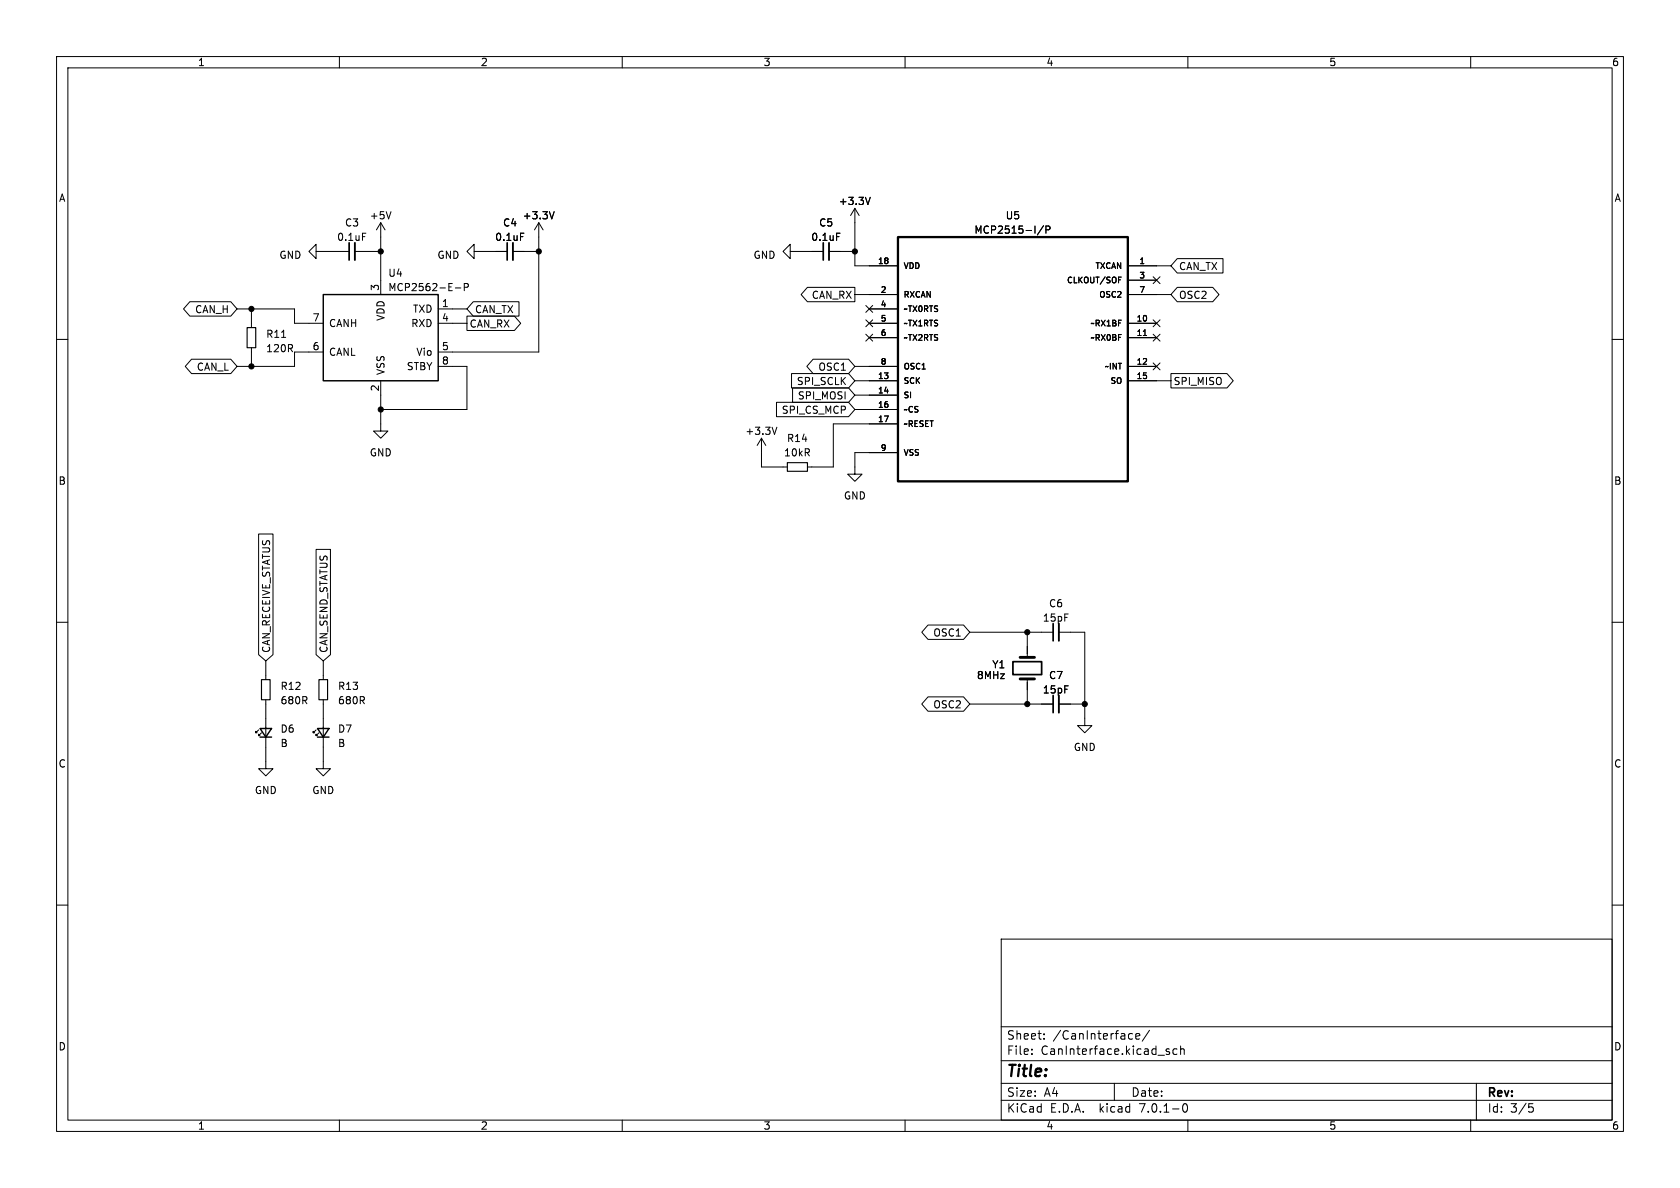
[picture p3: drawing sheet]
<svg xmlns="http://www.w3.org/2000/svg" width="297mm" height="210mm" viewBox="0 0 297 210" stroke-linecap="round" stroke-linejoin="round" font-family="sans-serif">
<g fill="none" stroke="#000" stroke-width=".18">
<path d="M10 10h277v190h-277zM12 12h273v186h-273zM60 10v2M110 10v2M160 10v2M210 10v2M260 10v2M67.3 39.4l-.8 1.2M67.3 39.4v12.7M67.3 39.4l.8 1.2M69.1 37.4l-.4 1.3M95.2 39.4l-.7 1.2"/>
<path d="M95.2 39.4v22.8h-17.7M95.2 39.4l.8 1.2M98 37.4l-.5 1.3M151.1 36.8v10.2h7.6M151.1 36.8l-.7 1.3M151.1 36.8l.8 1.3M153.9 34.9l-.5 1.2M184.5 39.9l-1.1 1.6M10 60h2M33.6 53.3h7.2l1.1 1.3-1.1 1.3h-7.2l-1.2-1.3zM41.9 54.6h10.2v2.6h5M44.4 54.6v3.3"/>
<path d="M55.9 44.5v-1.3l-1.3 1.3 1.3 1.2v-1.2h5.8M62.7 44.5h4.6M64.1 41.2h.6M77.5 57.2h5M77.5 54.6h5M80.5 50.9h1M82.1 50.8l.6-.1 .1-.2-.1-.3-.6-.1v1.3M82.5 55.9h8.4l1.2 1.3-1.2 1.2h-8.4zM83.7 53.3h8v2.6h-8l-1.2-1.3zM83.8 44.5v-1.3l-1.3 1.3 1.3 1.2v-1.2h5.9M90.7 44.5h4.5M92 41.2h.6"/>
<path d="M139.7 44.5v-1.3l-1.3 1.3 1.3 1.2v-1.2h5.8M142.7 50.8h8.4v2.5h-8.4l-1.1-1.2zM146.6 44.5h4.5M147.9 41.2h.6M151.1 52.1h7.6M153.1 59.1l1.2 1.2M153.1 56.5l1.2 1.3M153.1 54l1.2 1.2M153.7 57.2h5M153.7 59.7h5M153.7 54.6h5M154.3 59.1l-1.2 1.2"/>
<path d="M154.3 56.5l-1.2 1.3M154.3 54l-1.2 1.2M184.9 40.6h.6l.1-.2v-.3l-.7-.1v1.2M197.7 49.5h.4M197.7 49h.5M199.4 47h7.6M199.4 57.2h5.1M199.4 59.7h5.1M199.4 52.1h7.6M199.4 49.5h5.1M202.1 59.3h.6M203.9 56.5l1.2 1.3"/>
<path d="M203.9 48.9l1.2 1.2M203.9 59.1l1.2 1.2M205.1 56.5l-1.2 1.3M205.1 48.9l-1.2 1.2M205.1 59.1l-1.2 1.2M208.1 50.8h6.3l1.1 1.3-1.1 1.2h-6.3l-1.1-1.2zM208.1 45.7h8.1v2.6h-8.1l-1.1-1.3zM285 60h2M33.9 63.5h6.9l1.1 1.3-1.1 1.2h-6.9l-1.2-1.2zM44.4 61.5v3.3M57.1 62.2h-5v2.6h-10.2M67.3 67.3v8.9h1.3l-1.3 1.3-1.3-1.3h1.3"/>
<path d="M77.5 64.8h5v7.6h-15.2M134.6 77.5v5.1h4.6M134.6 77.5l-.7 1.2M134.6 77.5l.8 1.2M137.3 71.1h12.7l1.1 1.3-1.1 1.3h-12.7zM137.3 75.5l-.4 1.3M139.9 66h10.1l1.1 1.3-1.1 1.3h-10.1zM140.1 68.6h9.9l1.1 1.3-1.1 1.2h-9.9zM143.7 63.5h6.3l1.1 1.3-1.1 1.2h-6.3l-1.1-1.2zM151.1 64.8h7.6M151.1 67.3h7.6M151.1 69.9h7.6"/>
<path d="M151.1 72.4h7.6M158.7 74.9h-11.4v7.7h-4.6M199.4 64.8h5.1M199.4 67.3h7.6M203.9 64.2l1.2 1.2M205.1 64.2l-1.2 1.2M207 66h9.9l1.1 1.3-1.1 1.3h-9.9zM45.7 94.4h2.6v21.3l-1.3 1.1-1.3-1.1zM55.9 97.1h2.5v18.6l-1.3 1.1-1.2-1.1zM158.7 80h-7.6v3.8h1.3l-1.3 1.3-1.2-1.3h1.2M10 110h2M47 116.8v3.3"/>
<path d="M57.1 116.8v3.3M164.1 110.5h6.2l1.1 1.3-1.1 1.2h-6.2l-1.1-1.2zM171.4 111.8h14.8M181.6 111.8v4.4M187.2 111.8h4.6v16.5h1.2l-1.2 1.2-1.3-1.2h1.3M285 110h2M45.7 129l-.5 .5v-.2v.2h.3M46.2 129.5l-.5 .5v-.2v.2h.3M47 123.7v12.2h1.3l-1.3 1.3-1.3-1.3h1.3M55.9 129l-.5 .5v-.2v.2h.2M56.4 129.5l-.5 .5v-.2v.2h.2M57.1 123.7v12.2h1.3l-1.3 1.3-1.2-1.3h1.2"/>
<path d="M164.1 123.2h6.2l1.1 1.3-1.1 1.2h-6.2l-1.1-1.2zM171.4 124.5h14.8M181.6 120v4.5M187.2 124.5h4.6M10 160h2M285 160h2M177 166h108v32h-108zM60 198v2M110 198v2M160 198v2M177 194.5h108M177 191.5h108"/>
<path d="M177 187.5h108M177 181.5h108M182.4 186.3v.1M182.4 185.5v.1M184.6 183.6v.1M184.6 182.8v.1M197 191.5v3M199.8 182.7l.4 .1M200.2 183.6l-.4 .1M200.8 183.2l.7-.1-.1-.3-.4-.1-.2 .2 .1 .7h.5M203.2 182.1l-1.3 2M206.4 185.9l.3 .1 .1 .2-.2 .2h-.3"/>
<path d="M206.4 185.4l.3 .1M208.1 185.5l-.5-.1-.2 .3v.4l.1 .2h.6M208.7 185.5l.2-.1 .4 .1 .1 .9M208.7 184.9v1.5M209.2 195.2l.2-.1a.81 .81 0 0 1 .6 .6 .81 .81 0 0 1-.3 .8l-.1 .1a.81 .81 0 0 1-.4-1.4zM210 198v2M260 198v2M261 191.5v6.5M270.3 195.1h.7M270.4 195.7h.4l.3 .3-.2 .5-.5 .1"/>
</g>
<path d="M43.7 57.9h1.5v3.6h-1.5zM139.2 81.8h3.5v1.5h-3.5zM46.2 120.1h1.6v3.6h-1.6zM56.4 120.1h1.5v3.6h-1.5z" fill="none" stroke="#000" stroke-width=".2"/>
<path d="M57.1 52.1h20.4v15.2h-20.4zM46 128.8h2l-1 1.5zM46 130.3h2M56.1 128.8h2.1l-1.1 1.5zM56.1 130.3h2.1" fill="none" stroke="#000" stroke-width=".25"/>
<path d="M158.7 41.9h40.7v43.2h-40.7z" fill="none" stroke="#000" stroke-width=".41"/>
<path d="M62.7 42.9v3.1M90.7 42.9v3.1M146.6 42.9v3.1M187.2 110.2v3.1M187.2 122.9v3.1" fill="none" stroke="#000" stroke-width=".33"/>
<path d="M61.7 42.9v3.1M89.7 42.9v3.1M145.5 42.9v3.1M179.1 117h5v2.3h-5zM186.2 110.2v3.1M186.2 122.9v3.1" fill="none" stroke="#000" stroke-width=".3"/>
<path d="M180.3 116.2h2.6M180.3 120h2.6" fill="none" stroke="#000" stroke-width=".51"/>
<g fill="#000" stroke="#000" stroke-width=".18">
<circle cx="44.4" cy="54.6" r=".46"/>
<circle cx="67.3" cy="44.5" r=".46"/>
<circle cx="95.2" cy="44.5" r=".46"/>
<circle cx="151.1" cy="44.5" r=".46"/>
<circle cx="44.4" cy="64.8" r=".46"/>
<circle cx="67.3" cy="72.4" r=".46"/>
<circle cx="181.6" cy="111.8" r=".46"/>
<circle cx="181.6" cy="124.5" r=".46"/>
<circle cx="191.8" cy="124.5" r=".46"/>
</g>
<text font-size="2.8" x="178" y="190.8">Title:</text>
<g font-size="2.1">
<text x="178" y="183.9">Sheet:</text>
<text x="186.2" y="183.9">/CanInterface/</text>
<text x="178" y="186.6">File:</text>
<text x="184" y="186.6">CanInterface.kicad_sch</text>
<text x="178" y="196.8">KiCad</text>
<text x="178" y="194">Size:</text>
<text x="184.6" y="194">A4</text>
<text x="185.7" y="196.8">E.D.A.</text>
<text x="194.4" y="196.8">kicad</text>
<text x="200" y="194">Date:</text>
<text x="201.5" y="196.8">7.0.1-0</text>
<text x="263" y="194.2">Rev:</text>
<text x="263" y="196.8">Id:</text>
<text x="267" y="196.8">3/5</text>
</g>
<g font-size="1.8">
<text x="35" y="11.8">1</text>
<text x="85" y="11.8">2</text>
<text x="135" y="11.8">3</text>
<text x="185" y="11.8">4</text>
<text x="235" y="11.8">5</text>
<text x="285" y="11.8">6</text>
<text x="10.4" y="35.8">A</text>
<text x="285.4" y="35.8">A</text>
<text x="60.9" y="40.2">C3</text>
<text x="65.3" y="38.9">+5V</text>
<text x="88.9" y="40.2">C4</text>
<text x="92.3" y="38.9">+3.3V</text>
<text x="144.8" y="40.2">C5</text>
<text x="148.2" y="36.4">+3.3V</text>
<text x="172.2" y="41.5">MCP2515-I/P</text>
<text x="177.7" y="38.9">U5</text>
<text x="49.3" y="45.9">GND</text>
<text x="59.5" y="42.7">0.1uF</text>
<text x="77.3" y="45.9">GND</text>
<text x="87.5" y="42.7">0.1uF</text>
<text x="133.2" y="45.9">GND</text>
<text x="143.4" y="42.7">0.1uF</text>
<text x="208.4" y="47.9">CAN_TX</text>
<text x="67.1" y="51.5" transform="rotate(-90 67.1 51.5)">3</text>
<text x="68.6" y="49.1">U4</text>
<text x="68.6" y="51.6">MCP2562-E-P</text>
<text x="143.4" y="53">CAN_RX</text>
<text x="208.4" y="53">OSC2</text>
<text x="34.4" y="55.5">CAN_H</text>
<text x="47" y="59.9">R11</text>
<text x="55.2" y="56.9">7</text>
<text x="58.2" y="58">CANH</text>
<text x="68.1" y="56.8" transform="rotate(-90 68.1 56.8)">VDD</text>
<text x="72.6" y="58">RXD</text>
<text x="72.9" y="55.4">TXD</text>
<text x="78.1" y="54.4">1</text>
<text x="78.1" y="56.9">4</text>
<text x="83" y="58.1">CAN_RX</text>
<text x="84" y="55.5">CAN_TX</text>
<text x="34.7" y="65.7">CAN_L</text>
<text x="47" y="62.4">120R</text>
<text x="55.2" y="62">6</text>
<text x="58.2" y="63.1">CANL</text>
<text x="71.8" y="65.6">STBY</text>
<text x="73.5" y="63.1">Vio</text>
<text x="78.1" y="62">5</text>
<text x="78.1" y="64.5">8</text>
<text x="144.6" y="65.7">OSC1</text>
<text x="67.1" y="69.2" transform="rotate(-90 67.1 69.2)">2</text>
<text x="68.1" y="66.3" transform="rotate(-90 68.1 66.3)">VSS</text>
<text x="140.7" y="68.2">SPI_SCLK</text>
<text x="140.9" y="70.8">SPI_MOSI</text>
<text x="207.5" y="68.2">SPI_MISO</text>
<text x="131.7" y="77">+3.3V</text>
<text x="138.1" y="73.3">SPI_CS_MCP</text>
<text x="65.3" y="80.8">GND</text>
<text x="138.5" y="80.8">10kR</text>
<text x="139.1" y="78.3">R14</text>
<text x="10.3" y="85.8">B</text>
<text x="149.1" y="88.5">GND</text>
<text x="285.3" y="85.8">B</text>
<text x="185.4" y="107.5">C6</text>
<text x="164.9" y="112.7">OSC1</text>
<text x="184.3" y="110">15pF</text>
<text x="47.9" y="115.4" transform="rotate(-90 47.9 115.4)">CAN_RECEIVE_STATUS</text>
<text x="58.1" y="115.4" transform="rotate(-90 58.1 115.4)">CAN_SEND_STATUS</text>
<text x="175.4" y="118.3">Y1</text>
<text x="49.5" y="122.1">R12</text>
<text x="49.5" y="124.7">680R</text>
<text x="59.7" y="122.1">R13</text>
<text x="59.7" y="124.7">680R</text>
<text x="164.9" y="125.4">OSC2</text>
<text x="172.6" y="120.2">8MHz</text>
<text x="184.3" y="122.7">15pF</text>
<text x="185.4" y="120.2">C7</text>
<text x="49.5" y="129.7">D6</text>
<text x="59.7" y="129.7">D7</text>
<text x="10.3" y="135.8">C</text>
<text x="49.5" y="132.2">B</text>
<text x="59.7" y="132.2">B</text>
<text x="189.8" y="132.9">GND</text>
<text x="285.3" y="135.8">C</text>
<text x="45" y="140.5">GND</text>
<text x="55.2" y="140.5">GND</text>
<text x="10.3" y="185.8">D</text>
<text x="285.3" y="185.8">D</text>
<text x="35" y="199.8">1</text>
<text x="85" y="199.8">2</text>
<text x="135" y="199.8">3</text>
<text x="185" y="199.8">4</text>
<text x="235" y="199.8">5</text>
<text x="285" y="199.8">6</text>
</g>
<g font-size="1.4">
<text x="155.2" y="46.7">18</text>
<text x="159.8" y="47.7">VDD</text>
<text x="193.5" y="47.7">TXCAN</text>
<text x="201.4" y="46.7">1</text>
<text x="155.6" y="51.8">2</text>
<text x="159.8" y="52.8">RXCAN</text>
<text x="188.5" y="50.2">CLKOUT/SOF</text>
<text x="194.2" y="52.8">OSC2</text>
<text x="201.4" y="49.3">3</text>
<text x="201.4" y="51.8">7</text>
<text x="155.6" y="54.4">4</text>
<text x="155.6" y="56.9">5</text>
<text x="155.6" y="59.4">6</text>
<text x="159.8" y="55.3">~TX0RTS</text>
<text x="159.8" y="57.8">~TX1RTS</text>
<text x="192.6" y="57.8">~RX1BF</text>
<text x="200.9" y="56.9">10</text>
<text x="200.9" y="59.4">11</text>
<text x="155.6" y="64.5">8</text>
<text x="159.8" y="60.4">~TX2RTS</text>
<text x="159.8" y="65.5">OSC1</text>
<text x="192.6" y="60.4">~RX0BF</text>
<text x="195.1" y="65.5">~INT</text>
<text x="200.9" y="64.5">12</text>
<text x="155.2" y="67.1">13</text>
<text x="155.2" y="69.6">14</text>
<text x="159.8" y="68">SCK</text>
<text x="159.8" y="70.5">SI</text>
<text x="196.2" y="68">SO</text>
<text x="200.9" y="67.1">15</text>
<text x="155.2" y="72.1">16</text>
<text x="155.2" y="74.7">17</text>
<text x="159.8" y="73.1">~CS</text>
<text x="159.8" y="75.6">~RESET</text>
<text x="155.6" y="79.8">9</text>
<text x="159.8" y="80.7">VSS</text>
</g>
</svg>
